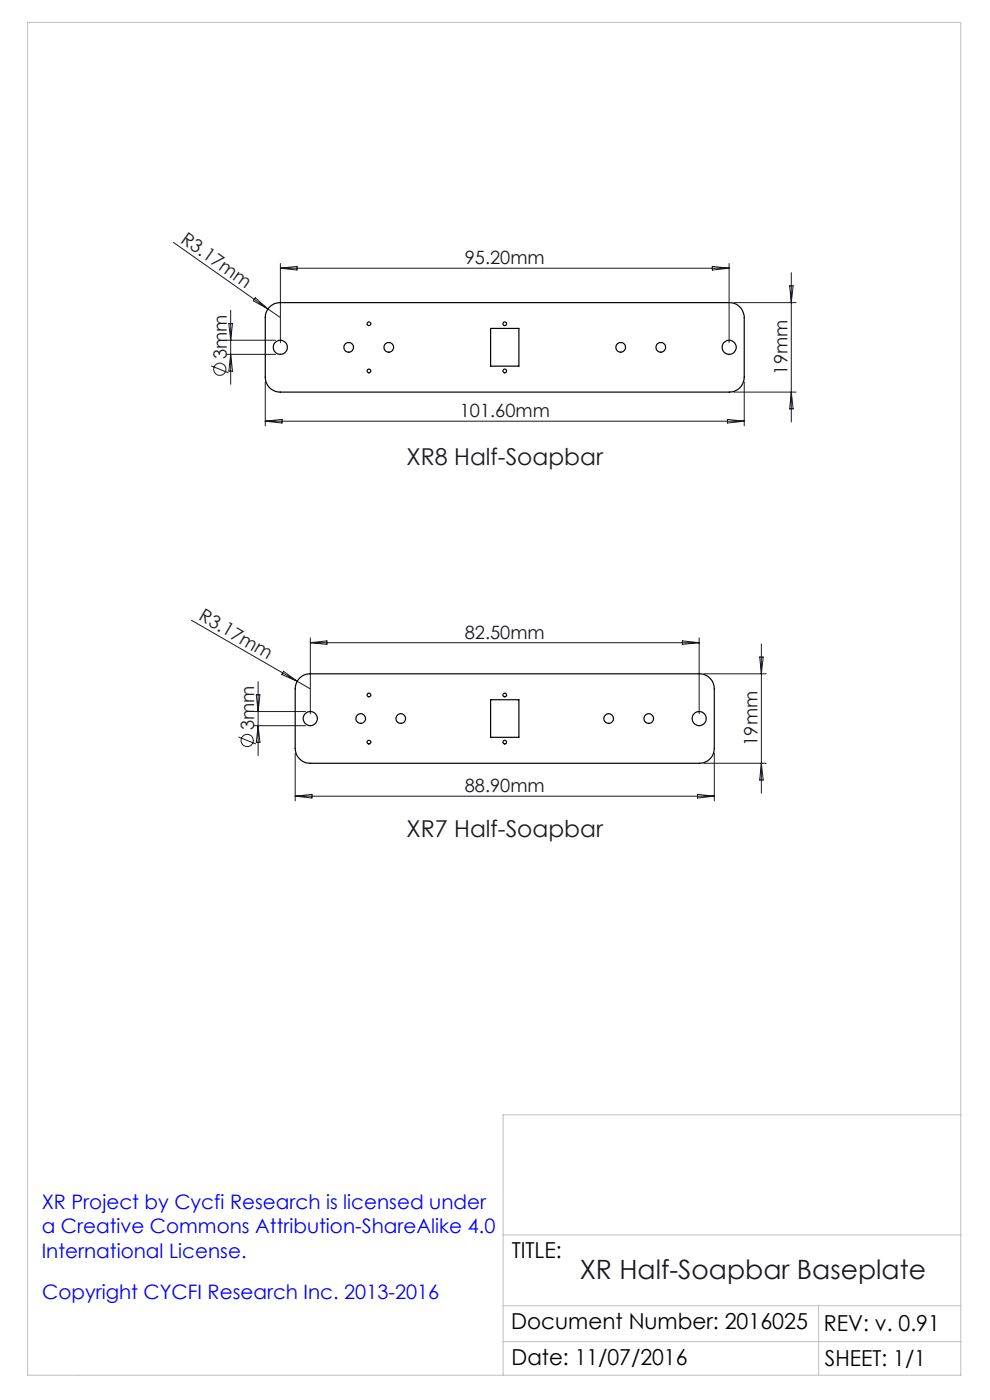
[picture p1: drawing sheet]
<svg xmlns="http://www.w3.org/2000/svg" width="210mm" height="297mm" viewBox="0 0 210 297" stroke-linecap="round" stroke-linejoin="round" font-family="sans-serif">
<path d="M5.9 4.8h197.9v286.9h-197.9zM203.8 236.5h-97.1v55.2M106.7 277h97.1M106.7 262h97.1M173.6 277v14.7M106.7 284.6h97.1" fill="none" stroke="#c0c0c0" stroke-width=".21"/>
<g fill="none" stroke="#191924" stroke-width=".21">
<path d="M36.8 51.4l20 14.1M59.5 55.9v16.8M59.5 56.9h95.2M59.5 56.9l3.5-.4v.8zM151.1 56.5l3.6 .4-3.6 .4zM154.7 55.9v16.8M167.9 57.9v31.6M44.8 77.6l3.7 1.5M47.9 72.2h10.6M47.9 75.2h10.6M48.5 68.6h.8l-.4 3.6zM48.9 65.8v15.7"/>
<path d="M48.9 75.2l.4 3.5h-.8zM54.2 63.2l2.6 2.3-3.1-1.7zM56.8 65.5l2.6 1.8M155.7 64.2h13.2M167.5 60.6h.7l-.3 3.6zM56.3 81v9.3M56.3 89.4h101.6M56.3 89.4l3.5-.4v.7zM154.3 89l3.6 .4-3.6 .3zM155.7 83.2h13.2M157.9 81v9.3M167.9 83.2l.3 3.5h-.7z"/>
<path d="M40.6 131.6l25.2 14.5M65.8 135.3v16.1M65.8 136.3h82.5M65.8 136.3l3.6-.3v.7zM144.7 136l3.6 .3-3.6 .4zM148.3 135.3v16.1M161.1 139.4h.8l-.4 3.5zM161.5 136.6v31.7M50.6 156.3l3.7 1.5M53.8 151h11M53.8 153.9h11M54.4 147.4h.7l-.3 3.6z"/>
<path d="M54.8 144.6v15.7M54.8 153.9l.3 3.6h-.7zM60.1 142.4l2.9 2.1-3.2-1.4zM62.6 159.8v10.1M149.3 142.9h13.2M151.5 159.8v10.1M62.6 168.9h88.9M62.6 168.9l3.6-.4v.8zM148 168.5l3.5 .4-3.5 .4zM149.3 161.9h13.2M161.5 161.9l.4 3.6h-.8z"/>
<circle cx="46.6" cy="78.3" r="1.3"/>
<circle cx="52.4" cy="157.1" r="1.3"/>
</g>
<g fill="none" stroke="#000" stroke-width=".25">
<path d="M57.2 65.1a2.99 2.99 0 0 1 2.2-.9h95.3a3.1 3.1 0 0 1 3.2 3.1v12.7a3.1 3.1 0 0 1-3.2 3.2h-95.3a3.1 3.1 0 0 1-3.1-3.2v-12.7a3.1 3.1 0 0 1 .9-2.2zM104.1 69.7h6v8h-6zM63.4 144l1.1-.8 1.3-.3h82.5a3.2 3.2 0 0 1 3.2 3.2v12.7a3.2 3.2 0 0 1-3.2 3.1h-82.5a3.2 3.2 0 0 1-3.2-3.1v-12.7l.3-1.3zM104.1 148.4h6v8h-6z"/>
<circle cx="59.5" cy="73.7" r="1.5"/>
<circle cx="74" cy="73.7" r="1.03"/>
<circle cx="78.3" cy="68.7" r=".39"/>
<circle cx="78.3" cy="78.7" r=".39"/>
<circle cx="82.5" cy="73.7" r="1.03"/>
<circle cx="107.1" cy="68.7" r=".39"/>
<circle cx="107.1" cy="78.7" r=".39"/>
<circle cx="131.7" cy="73.7" r="1.04"/>
<circle cx="140.2" cy="73.7" r="1.04"/>
<circle cx="154.7" cy="73.7" r="1.49"/>
<circle cx="65.8" cy="152.5" r="1.5"/>
<circle cx="76.5" cy="152.4" r="1.02"/>
<circle cx="78.3" cy="157.4" r=".39"/>
<circle cx="78.3" cy="147.4" r=".38"/>
<circle cx="85" cy="152.4" r="1.02"/>
<circle cx="107.1" cy="157.4" r=".39"/>
<circle cx="107.1" cy="147.4" r=".38"/>
<circle cx="129.1" cy="152.4" r="1.01"/>
<circle cx="137.6" cy="152.4" r="1.02"/>
<circle cx="148.3" cy="152.4" r="1.51"/>
</g>
<text font-size="5.6" fill="#191924" x="123" y="271.2">XR Half-Soapbar Baseplate</text>
<g font-size="4.9" fill="#191924">
<text x="86.2" y="98.7">XR8 Half-Soapbar</text>
<text x="86.2" y="177.7">XR7 Half-Soapbar</text>
</g>
<g font-size="4.7">
<text x="108.5" y="266.9">TITLE:</text>
<text x="108.5" y="281.9">Document Number: 2016025</text>
<text x="174.8" y="282.4">REV: v. 0.91</text>
<text x="108.5" y="289.5">Date: 11/07/2016</text>
<text x="175" y="289.8">SHEET: 1/1</text>
</g>
<g font-size="4.2" fill="#00f">
<text x="8.8" y="256.4">XR Project by Cycfi Research is licensed under</text>
<text x="8.8" y="261.7">a Creative Commons Attribution-ShareAlike 4.0</text>
<text x="8.8" y="266.9">International License.</text>
<text x="8.9" y="275.7">Copyright CYCFI Research Inc. 2013-2016</text>
</g>
<g font-size="3.9" fill="#191924">
<text x="38.2" y="51.4" transform="rotate(35 38.2 51.4)">R3.17mm</text>
<text x="98.6" y="56">95.20mm</text>
<text x="48.1" y="76.2" transform="rotate(-90 48.1 76.2)">3mm</text>
<text x="167" y="79.5" transform="rotate(-90 167 79.5)">19mm</text>
<text x="97.5" y="88.5">101.60mm</text>
<text x="42" y="131.4" transform="rotate(30 42 131.4)">R3.17mm</text>
<text x="98.6" y="135.5">82.50mm</text>
<text x="53.9" y="154.9" transform="rotate(-90 53.9 154.9)">3mm</text>
<text x="160.7" y="158.2" transform="rotate(-90 160.7 158.2)">19mm</text>
<text x="98.6" y="168">88.90mm</text>
</g>
</svg>
